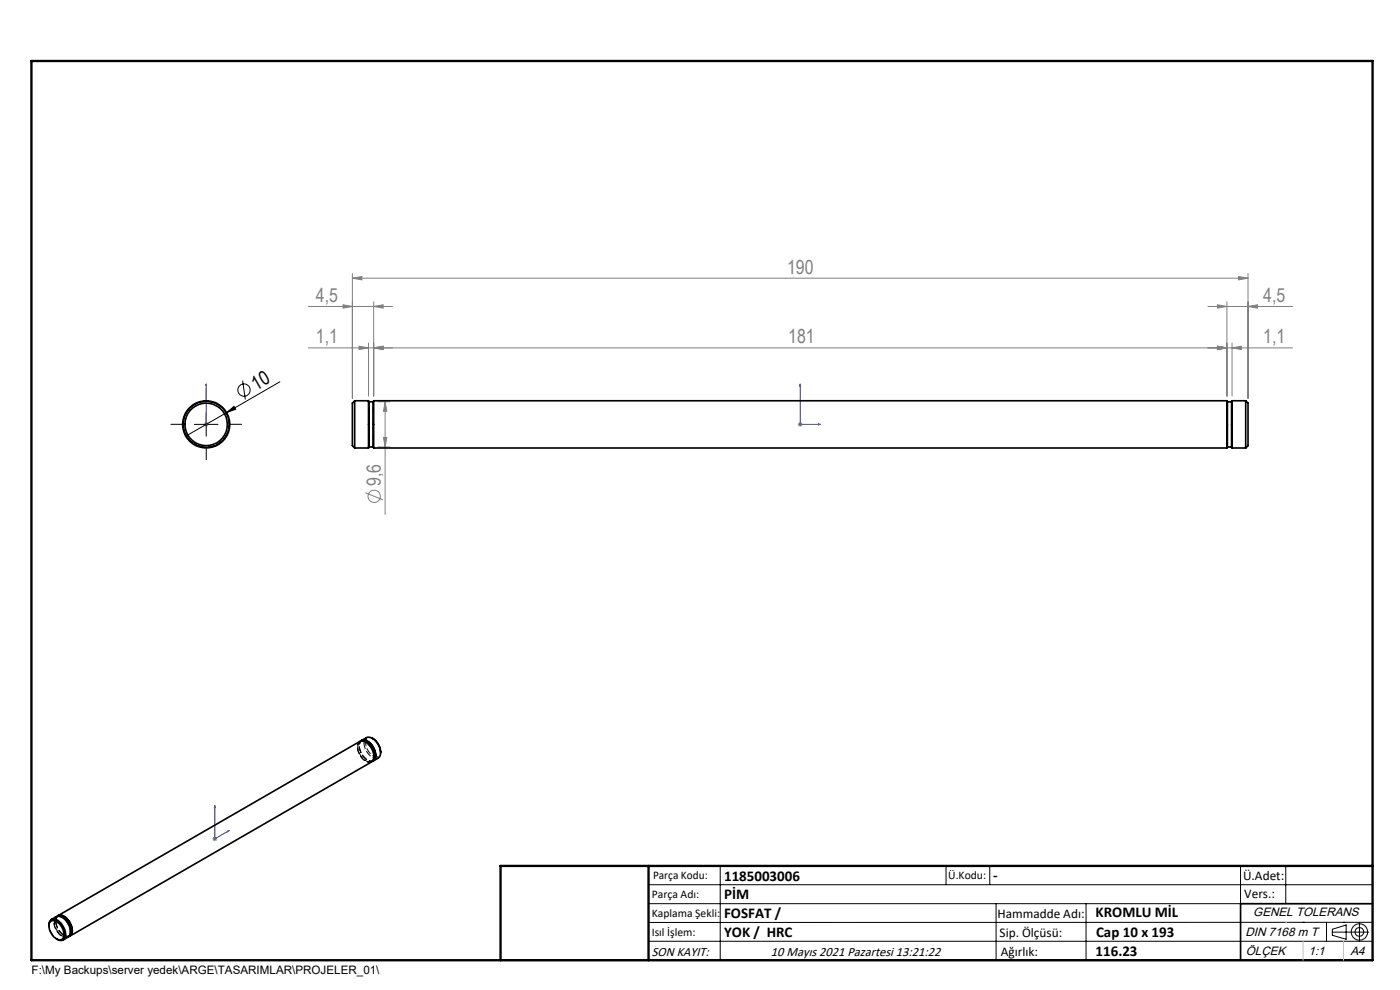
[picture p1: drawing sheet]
<svg xmlns="http://www.w3.org/2000/svg" width="297mm" height="210mm" viewBox="0 0 297 210" stroke-linecap="round" stroke-linejoin="round" font-family="sans-serif">
<g fill="none" stroke="#808080" stroke-width=".21">
<path d="M74.8 59l2-.3v.7zM74.8 58v26.5M74.8 59h190M262.7 58.7l2.1 .3-2.1 .4zM264.8 58v26.5M65.4 73.8h208.8M65.4 65h17.9M72.8 64.7l2 .3-2 .4zM76.2 73.4l2 .4-2 .3zM78.2 72.8v11.2M79.3 65l2-.3v.7zM79.3 64v20"/>
<path d="M79.3 73.8l2-.4v.7zM256.3 65h17.9M258.3 73.4l2 .4-2 .3zM258.3 64.7l2 .3-2 .4zM260.3 64v20M261.4 73.8l1.9-.4v.7zM261.4 72.8v11.2M264.8 65l2-.3v.7zM43.3 90h.9M43.4 89.7l.7 .7M43.7 89.5v1M44.1 89.7l-.7 .7"/>
<path d="M80.2 85.2h2.5M80.2 94.8h2.5M81.4 92.8h.7l-.4 2zM81.7 85.2v23.9M81.7 85.2l.4 2h-.7zM169.3 90h1M169.4 89.7l.7 .7M169.8 89.5v1M170.1 89.7l-.7 .7M77.5 104.5l3.7 1.5M45 177.9h1.1M45.2 177.6l.7 .7"/>
<path d="M45.6 177.4v1M45.9 177.6l-.7 .7"/>
<circle cx="79.4" cy="105.3" r="1.3"/>
</g>
<g fill="none" stroke="#000" stroke-width=".21">
<path d="M41.2 90h5M43.7 87.5v5M48.1 87.5l1.5-1.3 .4 .6zM48.1 87.5l-8.7 5M51.5 80.7l.5 4M59.4 81l-11.3 6.5M137.6 187.7h153.6M137.6 191.7h153.6M137.6 199.7h153.6M152.8 183.7v20M200.7 183.7v4M210 183.7v4"/>
<path d="M211.3 191.7v12M230.4 191.7v12M263.2 183.7v20M272.8 183.7v8M276.4 195.6h.1M281.4 195.6v4.1M282.6 197.7h7.8M282.6 197.1l3-.9v3l-3-.8zM285 195.6h.1M288.4 195.8v3.8M291.2 195.6l-153.6 .1"/>
<circle cx="51.8" cy="82.7" r="1.31"/>
<circle cx="288.4" cy="197.7" r="1.74"/>
<circle cx="288.4" cy="197.7" r=".93"/>
</g>
<path d="M43.7 89.9v.2zM43.7 81.4v.5v-.5M43.7 90h.1M43.7 81.4v8.6M169.8 81.4l.1 .5h-.2zM169.8 81.4v8.6h4.3M173.6 89.9l.5 .1-.5 .1zM45.6 170.9v7l3-1.7M45.6 170.9v.3l-.1 .1zM48.3 176.3l.3-.1-.3 .3z" fill="none" stroke="#00f" stroke-width=".21"/>
<path d="M38.8 90h-2.5M43.8 85v-2.5M43.8 95v2.5M48.8 90h2.5" fill="none" stroke="#000" stroke-width=".21" stroke-dasharray="15.2 1.3 1.3 1.3"/>
<path d="M291.2 191.7h-28v12M106.2 203.7h185" fill="none" stroke="#000" stroke-width=".35"/>
<path d="M6.7 12.9h284.5v190.8h-284.5zM137.6 183.7v20M291.2 183.7h-185v20" fill="none" stroke="#000" stroke-width=".5"/>
<path d="M272.8 195.6h.1M276.4 199.7v4M285 199.7v4" fill="none" stroke="#c0c0c0" stroke-width=".21"/>
<g fill="#00f">
<path d="M173.6 89.9l.5 .1-.5 .1zM169.8 81.4l.1 .5h-.2z"/>
<path d="M43.7 89.9v.2zM43.7 81.4v.5z"/>
<path d="M48.3 176.3l.3-.1-.3 .3zM45.6 170.9v.3l-.1 .1z"/>
</g>
<path d="M48.1 87.5l1.5-1.3 .4 .6z" fill="#000"/>
<g fill="#808080">
<path d="M258.3 73.4l2 .4-2 .3zM79.3 73.8l2-.4v.7zM261.4 73.8l1.9-.4v.7zM258.3 73.4l2 .4-2 .3z"/>
<path d="M72.8 64.7l2 .3-2 .4zM79.3 65l2-.3v.7zM76.2 73.4l2 .4-2 .3zM79.3 73.8l2-.4v.7zM258.3 64.7l2 .3-2 .4zM264.8 65l2-.3v.7zM74.8 59l2-.3v.7zM262.7 58.7l2.1 .3-2.1 .4z"/>
<path d="M81.7 85.2l.4 2h-.7zM81.4 92.8h.7l-.4 2z"/>
</g>
<g fill="none" stroke="#000" stroke-width=".35">
<path d="M75.2 85h3v10h-3M75.2 85v10M75.2 85l-.4 .5v9l.4 .5M78.2 85.1l.1 .1M78.3 94.8l-.1 .1M78.3 85.2v9.6M78.3 85.2h.9M78.3 94.8h.9M79.2 94.8l.1 .1M79.2 85.2v9.6M79.3 85.1l-.1 .1M79.3 85h181v10h-181z"/>
<path d="M260.3 85.1l.1 .1M260.4 94.8l-.1 .1M260.4 85.2v9.6M260.4 85.2h.9M260.4 94.8h.9M261.3 94.8l.1 .1M261.3 85.2v9.6M261.4 85.1l-.1 .1M264.3 85h-2.9v10h2.9M264.3 85v10M264.3 85l.5 .5v9l-.5 .5M76.5 157.2a1.75 1.75 0 0 1 2.4 .9 2.67 2.67 0 0 1 .4 3.2l-.3 .2"/>
<path d="M76.6 157.2a1.26 1.26 0 0 1 1.8 .3 2.94 2.94 0 0 1 .9 3.7l-.2 .2M76.7 157.2a1.99 1.99 0 0 1 2.4 1.3 2.13 2.13 0 0 1 0 2.8M76.7 157.1l1-.6a1.8 1.8 0 0 1 2.2 1 2.52 2.52 0 0 1 .3 3.3l-1 .6M79 156.6a3.5 3.5 0 0 1 1.8 3.1M10.4 196.4a1.15 1.15 0 0 1 .5-1.3 1.15 1.15 0 0 1 1.4 .2 3.4 3.4 0 0 1 1.4 3.8 1.24 1.24 0 0 1-1.7 .1M10.6 195.6a1.29 1.29 0 0 1 1.9 .3 2.91 2.91 0 0 1 .9 3.1 1.29 1.29 0 0 1-2-.3 2.91 2.91 0 0 1-.8-3.1zM10.9 195l1-.6a2.58 2.58 0 0 1 2.8 2.2 1.81 1.81 0 0 1-.3 2.2l-1 .6M12.1 194.4a1.67 1.67 0 0 1 2.4 .9l.6 1 .2 1.1M12.3 194.3a2.45 2.45 0 0 1 2.7 2 1.77 1.77 0 0 1-.3 2.2M12.3 194.2l64-36.9a2.11 2.11 0 0 1 2.5 1.3 2.26 2.26 0 0 1 0 3l-64 37M12.3 194.3a1.46 1.46 0 0 1 2 .7l.8 1.3 .2 1.1M12.3 194.3l-.1 .1"/>
<path d="M14.7 198.5v.1M15.3 197.4l-.1 .6-.5 .5M15.3 197.4l-.2 .9-.5 .3"/>
<circle cx="43.7" cy="90" r="4.5"/>
<circle cx="43.7" cy="90" r="5"/>
</g>
<path d="M78.3 85.2v9.6M79.2 85.2v9.6M260.4 85.2v9.6M261.3 85.2v9.6M76.5 157.2a3.1 3.1 0 0 0 1.3 4l.6 .2 .6 .1M12.2 194.4a3.1 3.1 0 0 0 1.2 3.9l.6 .3h.6" fill="none" stroke="#000" stroke-width=".21" stroke-dasharray="1.3 .6" stroke-dashoffset=".6"/>
<path d="M48.6 90a4.8 4.8 0 0 0-7-4.3 4.8 4.8 0 0 0-.7 8.2 4.8 4.8 0 0 0 7.6-3.1l.1-.8" fill="none" stroke="#000" stroke-width=".21" stroke-dasharray="1.3 .6" stroke-dashoffset="-.1"/>
<path d="M48.7 90a4.9 4.9 0 0 0-7.2-4.4 4.9 4.9 0 0 0-.7 8.4 4.9 4.9 0 0 0 7.8-3.2l.1-.8M76.6 157.2a2.71 2.71 0 0 0 .7 3.4l.8 .7 1 .1M76.7 157.2a2.15 2.15 0 0 0 .1 2.8 2.01 2.01 0 0 0 2.3 1.3M12.2 194.3a2.71 2.71 0 0 0 .7 3.5l.8 .7 1 .1M12.3 194.3a2.15 2.15 0 0 0 .1 2.9 2.01 2.01 0 0 0 2.3 1.3" fill="none" stroke="#000" stroke-width=".21" stroke-dasharray="1.3 .6" stroke-dashoffset=".5"/>
<path d="M77.7 156.5l-.4 .5-.1 .6M80.8 159.4a1.03 1.03 0 0 1-.7 1.2 1.03 1.03 0 0 1-1.2-.4 3.6 3.6 0 0 1-1.3-2.6M12.2 199.2a3.9 3.9 0 0 1-1.8-3" fill="none" stroke="#000" stroke-width=".21" stroke-dasharray="1.3 .6" stroke-dashoffset=".7"/>
<path d="M76.3 157.3a2.24 2.24 0 0 0 .1 3 2.1 2.1 0 0 0 2.4 1.3M79.3 160.4a3.2 3.2 0 0 0-2.6-3.2 1.35 1.35 0 0 0-.7 1.9 3 3 0 0 0 2.5 2.5l.6-.4 .2-.8M11.9 194.4a2.24 2.24 0 0 0 .1 3 2.1 2.1 0 0 0 2.4 1.4M14.9 197.6a3.2 3.2 0 0 0-2.6-3.2 1.35 1.35 0 0 0-.7 1.9 3 3 0 0 0 2.6 2.5l.5-.4 .2-.8" fill="none" stroke="#000" stroke-width=".21" stroke-dasharray="1.3 .6" stroke-dashoffset=".3"/>
<path d="M79.3 160.4a3.3 3.3 0 0 0-2.7-3.2h-.1M14.9 197.6a3.3 3.3 0 0 0-2.7-3.2h-.1" fill="none" stroke="#000" stroke-width=".21" stroke-dasharray="1.3 .6" stroke-dashoffset=".2"/>
<path d="M76.1 157.5a3.2 3.2 0 0 0 2.3 4.2M78.4 161.7l.7-.4 .2-.9M11.7 194.7a3.2 3.2 0 0 0 2.4 4.1M14.1 198.8l.6-.4 .2-.8" fill="none" stroke="#000" stroke-width=".21" stroke-dasharray="1.3 .6" stroke-dashoffset=".8"/>
<path d="M76.5 157.2l-.4 .3M76.7 157.2l-.3 .1M77.2 157.6a3.3 3.3 0 0 0 2.8 3.3l.2-.1M78.8 161.5l.3-.2M12.1 194.4l-.4 .3M12.3 194.3l-.3 .2M14.4 198.7l.3-.2" fill="none" stroke="#000" stroke-width=".21" stroke-dasharray="1.3 .6"/>
<path d="M77.6 157.6a.97 .97 0 0 1 .4-1 .97 .97 0 0 1 1.2 .1" fill="none" stroke="#000" stroke-width=".21" stroke-dasharray="1.3 .6" stroke-dashoffset=".4"/>
<g font-size="4.1" fill="#808080">
<text x="167" y="58.1">190</text>
<text x="67" y="64.1">4,5</text>
<text x="268" y="64.1">4,5</text>
<text x="67" y="72.8">1,1</text>
<text x="167.2" y="72.8">181</text>
<text x="268" y="72.8">1,1</text>
<text x="80.8" y="103.1" transform="rotate(-90 80.8 103.1)">9,6</text>
</g>
<text font-size="4.1" x="54.3" y="82.9" transform="rotate(-30 54.3 82.9)">10</text>
<g font-size="3.2">
<text x="153.6" y="186.8">1185003006</text>
<text x="153.6" y="190.8">PİM</text>
<text x="210.7" y="186.6">-</text>
<text x="153.6" y="194.8">FOSFAT /</text>
<text x="232.4" y="194.5">KROMLU MİL</text>
<text x="153.6" y="198.8">YOK / HRC</text>
<text x="232.4" y="202.8">116.23</text>
<text x="232.5" y="198.8">Cap 10 x 193</text>
</g>
<g font-size="2.8">
<text x="263.7" y="186.7">Ü.Adet:</text>
<text x="263.9" y="190.5">Vers.:</text>
<text x="211.6" y="194.8">Hammadde Adı:</text>
<text x="138.3" y="202.8">SON KAYIT:</text>
<text x="163.6" y="202.8">10 Mayıs 2021 Pazartesi 13:21:22</text>
<text x="212.1" y="198.7">Sip. Ölçüsü:</text>
<text x="212.3" y="202.7">Ağırlık:</text>
</g>
<g font-size="2.6">
<text x="265.9" y="194.4">GENEL TOLERANS</text>
<text x="264.2" y="198.5">DIN 7168 m T</text>
<text x="264.3" y="202.6">ÖLÇEK</text>
<text x="277.6" y="202.6">1:1</text>
<text x="286.5" y="202.6">A4</text>
</g>
<g font-size="2.5">
<text x="138.3" y="190.5">Parça Adı:</text>
<text x="138.5" y="186.5">Parça Kodu:</text>
<text x="201.2" y="186.5">Ü.Kodu:</text>
<text x="138.3" y="194.5">Kaplama Şekli:</text>
<text x="138.3" y="198.6">Isıl İşlem:</text>
<text x="6.7" y="206.7">F:\My Backups\server yedek\ARGE\TASARIMLAR\PROJELER_01\</text>
</g>
</svg>
